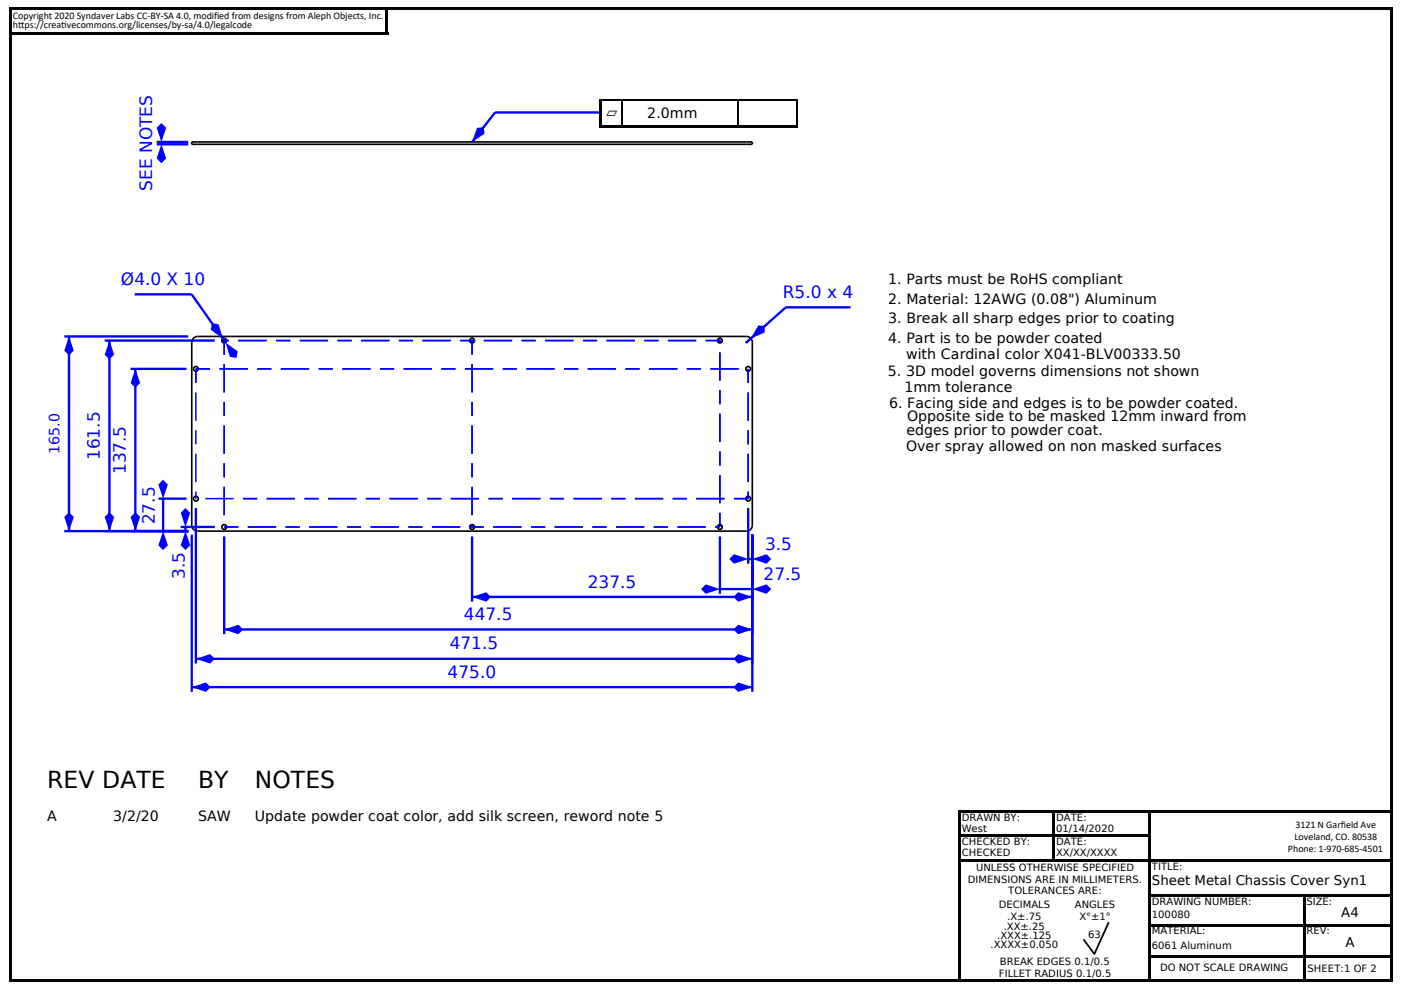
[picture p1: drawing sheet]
<svg xmlns="http://www.w3.org/2000/svg" width="297mm" height="210mm" viewBox="0 0 297 210" stroke-linecap="round" stroke-linejoin="round" font-family="sans-serif">
<g fill="#000">
<path d="M2 1.5h.5v206.5h-.5z" fill-rule="evenodd"/>
<path d="M2 1.5h293v.5h-293z" fill-rule="evenodd"/>
<path d="M2.1 6.7h80.1v.6h-80.1z" fill-rule="evenodd"/>
<path d="M81.7 1.8h.5v5h-.5z" fill-rule="evenodd"/>
<path d="M294.5 1.5h.5v206.5h-.5z" fill-rule="evenodd"/>
<path d="M203 171.9h.5v35.7h-.5z" fill-rule="evenodd"/>
<path d="M203 171.7h92v.6h-92z" fill-rule="evenodd"/>
<path d="M203.4 176.8h39.9v.5h-39.9z" fill-rule="evenodd"/>
<path d="M223 172h.5v10.5h-.5z" fill-rule="evenodd"/>
<path d="M243.2 171.9h.6v35.9h-.6z" fill-rule="evenodd"/>
<path d="M203 182h91.8v.5h-91.8z" fill-rule="evenodd"/>
<path d="M229.4 199.2l.3-.2 2.2 3-.3 .2z" fill-rule="evenodd"/>
<path d="M234.7 195.4l.3 .1-3.1 6.9-.3-.2z" fill-rule="evenodd"/>
<path d="M243.2 189.5h51.5v.5h-51.5z" fill-rule="evenodd"/>
<path d="M243.2 195.8h51.8v.5h-51.8z" fill-rule="evenodd"/>
<path d="M276 189.6h.5v18.2h-.5z" fill-rule="evenodd"/>
<path d="M2 207.5h292.5v.5h-292.5z" fill-rule="evenodd"/>
<path d="M243.2 202.5h51.4v.5h-51.4z" fill-rule="evenodd"/>
</g>
<g fill="none" stroke="#000" stroke-width=".35">
<path d="M40.6 30.1h118.8v.5h-118.8zM40.9 71.8l.6-.4 .4-.1h116.2a1.24 1.24 0 0 1 1.3 1.2v38.8a1.25 1.25 0 0 1-1.3 1.2h-116.2a1.26 1.26 0 0 1-1.3-1.2v-38.7z"/>
<circle cx="41.5" cy="78.2" r=".5"/>
<circle cx="47.5" cy="72.2" r=".5"/>
<circle cx="100" cy="72.2" r=".51"/>
<circle cx="152.5" cy="72.2" r=".5"/>
<circle cx="158.5" cy="78.2" r=".5"/>
<circle cx="41.5" cy="105.7" r=".5"/>
<circle cx="47.5" cy="111.7" r=".5"/>
<circle cx="100" cy="111.7" r=".51"/>
<circle cx="152.5" cy="111.7" r=".5"/>
<circle cx="158.5" cy="105.7" r=".5"/>
</g>
<path d="M33.5 112.5h6.4M33.5 105.7h6M34.5 105.7v6.8" fill="none" stroke="#00f" stroke-width=".5"/>
<g fill="#00f">
<path d="M34.5 112.5l1.1 3-1.1 1.1-1-1.1z" fill-rule="evenodd"/>
<path d="M34.5 101.7l1.1 1-1.1 3-1-3z" fill-rule="evenodd"/>
</g>
<path d="M38.3 112.5h1.6M38.3 111.7h7.2M39.3 111.7v.8" fill="none" stroke="#00f" stroke-width=".5"/>
<g fill="#00f">
<path d="M39.3 112.5l1 3-1 1.1-1-1.1z" fill-rule="evenodd"/>
<path d="M38.3 108.7l1-1 1 1-1 3z" fill-rule="evenodd"/>
</g>
<path d="M27.7 78.2h11.8M28.7 78.2v34.3M27.7 112.5h12.2" fill="none" stroke="#00f" stroke-width=".5"/>
<g fill="#00f">
<path d="M28.7 108.5l1 1-1 3-1-3z" fill-rule="evenodd"/>
<path d="M28.7 78.2l1 3-1 1-1-1z" fill-rule="evenodd"/>
</g>
<path d="M22.2 72.2h23.3M23.2 72.2v40.3M22.2 112.5h17.7" fill="none" stroke="#00f" stroke-width=".5"/>
<g fill="#00f">
<path d="M22.2 109.5l1-1 1 1-1 3z" fill-rule="evenodd"/>
<path d="M23.2 72.2l1 3-1 1-1-1z" fill-rule="evenodd"/>
</g>
<path d="M158.5 107.7v11.7M158.5 118.4h.9M159.4 113.3v6.1" fill="none" stroke="#00f" stroke-width=".5"/>
<g fill="#00f">
<path d="M159.4 118.5l3-1.1 1 1.1-1 .9z" fill-rule="evenodd"/>
<path d="M155.5 117.4l3 1.1-3 .9-1-.9z" fill-rule="evenodd"/>
</g>
<path d="M152.5 113.7v12.1M159.4 113.3v12.5M152.5 124.8h6.9" fill="none" stroke="#00f" stroke-width=".5"/>
<g fill="#00f">
<path d="M159.4 124.8l3-1 1 1-1 1z" fill-rule="evenodd"/>
<path d="M149.5 123.8l3 1-3 1-1-1z" fill-rule="evenodd"/>
</g>
<path d="M100 113.7v13.8M159.4 113.3v14.2M100 126.5h59.4" fill="none" stroke="#00f" stroke-width=".5"/>
<g fill="#00f">
<path d="M155.4 126.5l1-1 3 1-3 1z" fill-rule="evenodd"/>
<path d="M100 126.5l3-1 1 1-1 1z" fill-rule="evenodd"/>
</g>
<path d="M47.5 113.7v20.7M159.4 113.3v21.1M47.5 133.4h111.9" fill="none" stroke="#00f" stroke-width=".5"/>
<g fill="#00f">
<path d="M156.4 132.4l3 1-3 1-1-1z" fill-rule="evenodd"/>
<path d="M47.5 133.4l3-1 1 1-1 1z" fill-rule="evenodd"/>
</g>
<path d="M41.5 107.7v32.9M159.4 113.3v27.3M41.5 139.6h117.9" fill="none" stroke="#00f" stroke-width=".5"/>
<g fill="#00f">
<path d="M156.4 138.6l3 1-3 1-1-1z" fill-rule="evenodd"/>
<path d="M41.5 139.6l3-1 1 1-1 1z" fill-rule="evenodd"/>
</g>
<path d="M33.2 30.1h6.7M33.2 30.6h6.7M34.2 30.1v.5" fill="none" stroke="#00f" stroke-width=".5"/>
<g fill="#00f">
<path d="M33.2 27.1l1-1 1 1-1 3z" fill-rule="evenodd"/>
<path d="M34.2 30.6l1 3-1 1-1-1z" fill-rule="evenodd"/>
</g>
<path d="M40.6 113.3v33.3M159.4 113.3v33.3M40.6 145.6h118.8" fill="none" stroke="#00f" stroke-width=".5"/>
<g fill="#00f">
<path d="M156.4 144.6l3 1-3 1-1-1z" fill-rule="evenodd"/>
<path d="M40.6 145.6l3-1 1 1-1 1z" fill-rule="evenodd"/>
<circle cx="47.5" cy="72.2" r=".26"/>
</g>
<path d="M40.6 62.4l7.2 10.2" fill="none" stroke="#00f" stroke-width=".5"/>
<g fill="#00f">
<path d="M44.9 68.5l1.4 .2 .9 3.1-2.5-1.9z" fill-rule="evenodd"/>
<path d="M47.8 72.6l2.5 1.9-.2 1.4-1.4-.3z" fill-rule="evenodd"/>
</g>
<path d="M28.5 62.4h12.1" fill="none" stroke="#00f" stroke-width=".5"/>
<circle cx="158.1" cy="72.5" r=".26" fill="#00f"/>
<path d="M166.5 65.1l-8.4 7.5" fill="none" stroke="#00f" stroke-width=".5"/>
<path d="M160.6 69h1.4v1.5l-3 1.2z" fill-rule="evenodd" fill="#00f"/>
<path d="M104.9 23.8l-4.9 6.3M166.5 65.1h13.7" fill="none" stroke="#00f" stroke-width=".5"/>
<g fill="none" stroke="#00f" stroke-width=".32">
<path d="M41.5 78.2v3M47.5 77.2v6M48.5 72.2h-1v3M50.5 72.2h6M58.5 72.2h3M63.5 72.2h6M71.5 72.2h3M76.5 72.2h6M84.5 72.2h3M89.5 72.2h6M97.5 72.2h3M100 72.2v3"/>
<path d="M100 77.2v6M102.5 72.2h6M110.5 72.2h3M115.5 72.2h6M123.5 72.2h3M128.5 72.2h6M136.5 72.2h3M141.5 72.2h6M149.5 72.2h3M152.5 71.9v.8M152.5 74.7v6M158.5 78.2v3"/>
<path d="M41.5 83.2v6M41.5 91.2v3M41.5 96.2v6M47.5 85.2v3M47.5 90.2v6M47.5 98.2v3M100 85.2v3M100 90.2v6M100 98.2v3M152.5 82.7v3M152.5 87.7v6M152.5 95.7v3"/>
<path d="M158.5 83.2v6M158.5 91.2v3M158.5 96.2v6M41.5 104.2v1.4M47.5 111.7h3M47.5 103.2v6M52.5 111.7h6M60.5 111.7h3M65.5 111.7h6M73.5 111.7h3M78.5 111.7h6M86.5 111.7h3"/>
<path d="M91.5 111.7h6M99.5 111.7h3M100 103.2v6M100 111.2v.5M104.5 111.7h6M112.5 111.7h3M117.5 111.7h6M125.5 111.7h3M130.5 111.7h6M138.5 111.7h3M143.5 111.7h6M151.5 111.7h.9"/>
<path d="M152.5 100.7v6M152.5 108.7v3M158.5 104.2v1.5"/>
</g>
<path d="M101.1 27.1l1.4-.2 .1 1.4-2.6 1.8z" fill-rule="evenodd" fill="#00f"/>
<path d="M104.9 23.8h42.4" fill="none" stroke="#00f" stroke-width=".5"/>
<path d="M127 21h42v6h-42z" fill-rule="evenodd" fill="#000"/>
<g fill="#fff">
<path d="M127.5 21.5h4v5h-4z" fill-rule="evenodd"/>
<path d="M132 21.5h24v5h-24z" fill-rule="evenodd"/>
<path d="M156.5 21.5h12v5h-12z" fill-rule="evenodd"/>
</g>
<g fill="none" stroke="#00f" stroke-width=".32">
<path d="M41.5 78.2h3M46.5 78.2h6M54.5 78.2h3M59.5 78.2h6M67.5 78.2h3M72.5 78.2h6M80.5 78.2h3M85.5 78.2h6M93.5 78.2h3M98.5 78.2h6M106.5 78.2h3M111.5 78.2h6"/>
<path d="M119.5 78.2h3M124.5 78.2h6M132.5 78.2h3M137.5 78.2h6M145.5 78.2h3M150.5 78.2h6M41.3 105.7h.2M43.5 105.7h6M51.5 105.7h3M56.5 105.7h6M64.5 105.7h3M69.5 105.7h6"/>
<path d="M77.5 105.7h3M82.5 105.7h6M90.5 105.7h3M95.5 105.7h6M103.5 105.7h3M108.5 105.7h6M116.5 105.7h3M121.5 105.7h6M129.5 105.7h3M134.5 105.7h6M142.5 105.7h3M147.5 105.7h6"/>
<path d="M155.5 105.7h3"/>
</g>
<path d="M13.6 71.3h26.3M14.6 71.3v41.2M13.6 112.5h26.3" fill="none" stroke="#00f" stroke-width=".5"/>
<g fill="#00f">
<path d="M14.6 71.3l1 3-1 1-1-1z" fill-rule="evenodd"/>
<path d="M14.6 108.5l1 1-1 3-1-3z" fill-rule="evenodd"/>
</g>
<g font-size="5">
<text x="10" y="167">REV DATE</text>
<text x="42" y="167">BY</text>
<text x="54" y="167">NOTES</text>
</g>
<g font-size="3.6" fill="#00f">
<text x="32.2" y="40.5" transform="rotate(-90 32.2 40.5)">SEE NOTES</text>
<text x="25.6" y="60.4">Ø4.0 X 10</text>
<text x="165.8" y="63.1">R5.0 x 4</text>
<text x="21.2" y="97.5" transform="rotate(-90 21.2 97.5)">161.5</text>
<text x="26.7" y="100.5" transform="rotate(-90 26.7 100.5)">137.5</text>
<text x="32.8" y="111.1" transform="rotate(-90 32.8 111.1)">27.5</text>
<text x="162.1" y="116.6">3.5</text>
<text x="39.2" y="122.7" transform="rotate(-90 39.2 122.7)">3.5</text>
<text x="124.5" y="124.5">237.5</text>
<text x="161.8" y="122.8">27.5</text>
<text x="98.3" y="131.4">447.5</text>
<text x="95.3" y="137.6">471.5</text>
<text x="94.8" y="143.6">475.0</text>
</g>
<g font-size="3">
<text x="128.4" y="24.8">⏥</text>
<text x="137.1" y="25.1">2.0mm</text>
<text x="188.2" y="60.1">1. Parts must be RoHS compliant</text>
<text x="188.2" y="64.5">2. Material: 12AWG (0.08&quot;) Aluminum</text>
<text x="188.2" y="68.5">3. Break all sharp edges prior to coating</text>
<text x="188.2" y="72.7">4. Part is to be powder coated</text>
<text x="191.9" y="76.1">with Cardinal color X041-BLV00333.50</text>
<text x="188.1" y="79.7">5. 3D model governs dimensions not shown</text>
<text x="191.6" y="83.1">1mm tolerance</text>
<text x="188.4" y="86.4">6. Facing side and edges is to be powder coated.</text>
<text x="192.2" y="89.3">Opposite side to be masked 12mm inward from</text>
<text x="191.9" y="95.5">Over spray allowed on non masked surfaces</text>
<text x="192" y="92.2">edges prior to powder coat.</text>
<text x="10" y="174">A</text>
<text x="24" y="174">3/2/20</text>
<text x="42" y="174">SAW</text>
<text x="54" y="174">Update powder coat color, add silk screen, reword note 5</text>
</g>
<text font-size="3" fill="#00f" x="12.6" y="96.2" transform="rotate(-90 12.6 96.2)">165.0</text>
<g font-size="2.8">
<text x="244" y="187.5">Sheet Metal Chassis Cover Syn1</text>
<text x="284.1" y="194.2">A4</text>
<text x="285" y="200.7">A</text>
</g>
<g font-size="2.1">
<text x="2.7" y="4">Copyright 2020 Syndaver Labs CC-BY-SA 4.0, modif</text>
<text x="45.4" y="4">ied from designs from Aleph Objects, Inc.</text>
<text x="2.7" y="6">ht</text>
<text x="3.8" y="6">tps://creat</text>
<text x="13" y="6">ivecommons.org/licenses/by-sa/4.0/legalcode</text>
<text x="203.8" y="174">DRAWN BY:</text>
<text x="223.7" y="174">DATE:</text>
<text x="203.8" y="176.2">West</text>
<text x="203.8" y="179.1">CHECKED BY:</text>
<text x="223.7" y="179.1">DATE:</text>
<text x="223.8" y="176.2">01/14/2020</text>
<text x="274.2" y="177.9">Loveland, CO. 80538</text>
<text x="274.4" y="175.4">3121 N Garf</text>
<text x="284.1" y="175.4">ield Ave</text>
<text x="203.8" y="181.3">CHECKED</text>
<text x="206.8" y="184.5">UNLESS OTHERWISE SPECIFIED</text>
<text x="223.7" y="181.3">XX/XX/XXXX</text>
<text x="244" y="184.3">TITLE:</text>
<text x="272.8" y="180.5">Phone: 1-970-685-4501</text>
<text x="205" y="187">DIMENSIONS ARE IN MILLIMETERS.</text>
<text x="213.5" y="189.5">TOLERANCES ARE:</text>
<text x="244" y="191.7">DRAWING NUMBER:</text>
<text x="276.7" y="191.7">SIZE:</text>
<text x="211.6" y="192.5">DECIMALS</text>
<text x="212.6" y="197">.XX±.25</text>
<text x="213.4" y="195">.X±.75</text>
<text x="227.7" y="192.5">ANGLES</text>
<text x="228.7" y="195">X°±1°</text>
<text x="244" y="194.5">100080</text>
<text x="244" y="198">MATERIAL:</text>
<text x="276.7" y="198">REV:</text>
<text x="209.8" y="201">.XXXX±0.050</text>
<text x="211.2" y="199">.XXX±.125</text>
<text x="230.5" y="198.7">63</text>
<text x="244" y="201.2">6061 Aluminum</text>
<text x="211.6" y="207">FILLET RADIUS 0.1/0.5</text>
<text x="211.8" y="204.5">BREAK EDGES 0.1/0.5</text>
<text x="245.7" y="205.9">DO NOT SCALE DRAWING</text>
<text x="277" y="206">SHEET:1 OF 2</text>
</g>
</svg>
